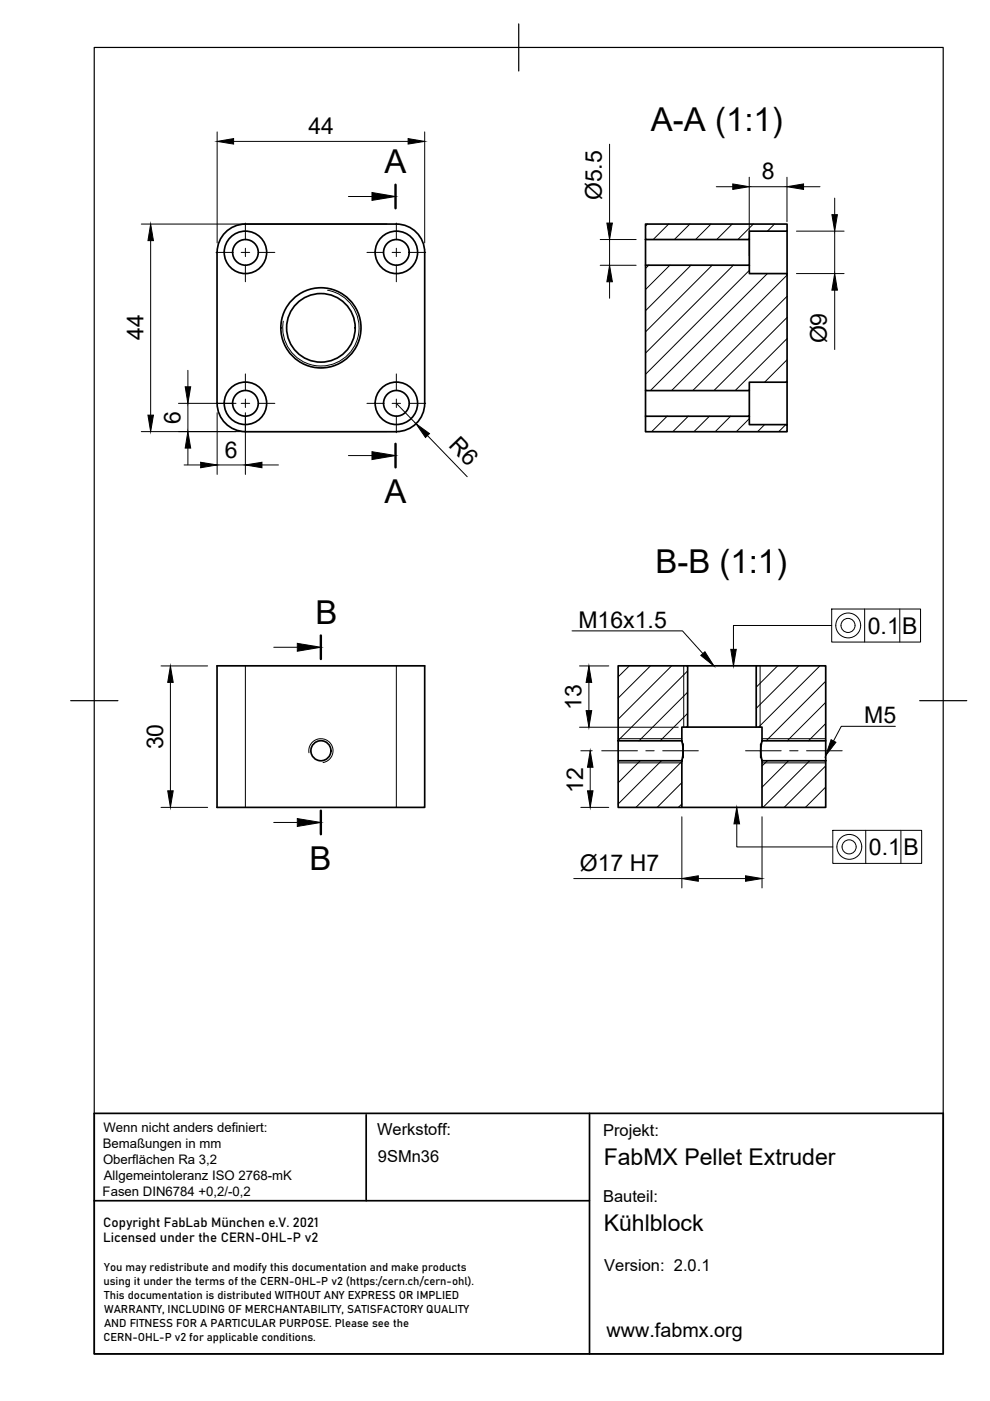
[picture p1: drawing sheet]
<svg xmlns="http://www.w3.org/2000/svg" width="210mm" height="297mm" viewBox="0 0 210 297" stroke-linecap="round" stroke-linejoin="round" font-family="sans-serif">
<!-- layer: Visible -->
<g fill="none" stroke="#000" stroke-width=".36">
<path d="M46 53.5v32M84 47.5h-32a6 6 0 0 0-6 6M84 47.5a6 6 0 0 1 6 6M90 53.5v32a6 6 0 0 1-6 6M136.9 56.2h22v1.8h8v23h-8v1.8h-22zM136.9 47.5h30v1.5h-8v1.8h-22zM136.9 50.8v5.4M158.9 50.8v5.4M166.9 49v9M46 85.5a6 6 0 0 0 6 6M52 91.5h32M136.9 82.8v5.5"/>
<path d="M158.9 82.8v5.5h-22v3.2h30v-1.5h-8v-1.7M166.9 81v9M46 141.2h44v30h-44zM131.1 141.2h14.7v13h-1.2v2.9h-13.5zM131.1 157.1v4.2M144.6 157.1l.2 2-.2 2.2M144.8 157.7v2.9M145.8 141.2h14.5M145.8 154.2h14.5M160.3 141.2h14.8v15.9h-13.5v-2.9h-1.3zM161.3 157.7v2.9M161.6 157.1l-.3 2 .3 2.2"/>
<path d="M175.1 157.1v4.2h-13.5v9.9h13.5v-9.9M131.1 161.3h13.5v9.9h-13.5zM144.6 171.2h17"/>
<circle cx="52" cy="53.5" r="2.72"/>
<circle cx="52" cy="53.5" r="4.5"/>
<circle cx="84" cy="53.5" r="2.72"/>
<circle cx="84" cy="53.5" r="4.5"/>
<circle cx="68" cy="69.5" r="7.3"/>
<circle cx="68" cy="69.5" r="8.5"/>
<circle cx="52" cy="85.5" r="2.72"/>
<circle cx="52" cy="85.5" r="4.5"/>
<circle cx="84" cy="85.5" r="2.72"/>
<circle cx="84" cy="85.5" r="4.5"/>
<circle cx="68" cy="159.2" r="2.13"/>
</g>
<!-- layer: Visible Narrow -->
<path d="M69.4 61.5a8.1 8.1 0 0 1 6.6 9.4 8.1 8.1 0 0 1-9.4 6.6 8.1 8.1 0 0 1-6.5-9.4M52 141.2v30M65.5 159.6a2.56 2.56 0 0 1 2.1-3 2.56 2.56 0 0 1 2.9 2.1 2.56 2.56 0 0 1-2 3M84 141.2v30M131.1 156.6h13.5M145 141.2v13M161.2 141.2v13M161.6 156.6h13.5M131.1 161.7h13.5M161.6 161.7h13.5" fill="none" stroke="#000" stroke-width=".21"/>
<!-- layer: Border -->
<path d="M20 10.1h180v276.9h-180zM110 5.1v10M15 148.6h10M195 148.6h10" fill="none" stroke="#000" stroke-width=".25"/>
<!-- layer: TitleBlock -->
<path d="M20 236.1h180v50.9h-180zM77.6 236.4v18.2M125 236.1v50.9M20 254.6h105" fill="none" stroke="#000" stroke-width=".36"/>
<!-- layer: Dimensions -->
<g fill="none" stroke="#000" stroke-width=".21">
<path d="M46 28v23.5M49.5 30h37M90 28v23.5M129.2 30.6v16.7M151.9 39.6h3.5M158.9 37.6v16.6M158.9 39.6h8M166.9 37.6v9.4M170.4 39.6h3.5M30 47.5h52M31.9 51v37M127.3 56.2h7.6"/>
<path d="M127.3 50.8h7.6M129.2 50.8v5.4M129.2 59.7v3.5M168.9 58h10.1M168.9 49h10.1M177 42v3.5M177 49v9M39.8 78.5v3.5M177 61.5v12.6M30 91.5h52M37.8 85.5h12.2M39 98.6h3.5"/>
<path d="M39.8 85.5v6M39.8 95v3.5M46 87.5v13.1M46 98.6h6M52 87.5v13.1M55.5 98.6h3.5M84 85.5l4.2 4.3M90.6 92.4l8.5 8.7M34.1 141.2h9.9M36.1 144.7v23M122.9 154.2h20.9M122.9 141.2h6.2"/>
<path d="M123.1 159.2h2.5M124.9 144.7v6M34.1 171.2h9.9M123.1 171.2h6M125.1 162.7v5M144.6 173.2v15.1M161.6 173.2v15.1M121.6 186.3h23M148.1 186.3h10"/>
</g>
<g fill="#000" stroke="#000" stroke-width=".21">
<path d="M46 30l3.5-.6v1.2zM86.5 29.4l3.5 .6-3.5 .6zM155.4 39l3.5 .6-3.5 .6zM166.9 39.6l3.5-.6v1.2zM31.9 47.5l.6 3.5h-1.1zM129.2 56.2l.6 3.5h-1.1zM128.7 47.3h1.1l-.6 3.5zM176.4 45.5h1.1l-.5 3.5zM177 58l.5 3.5h-1.1zM31.4 88h1.1l-.6 3.5zM39.3 82h1.1l-.6 3.5zM39.8 91.5l.6 3.5h-1.1z"/>
<path d="M42.5 98l3.5 .6-3.5 .6zM52 98.6l3.5-.6v1.2zM88.2 89.8l2.9 2.1-.9 .9zM36.1 141.2l.6 3.5h-1.1zM124.3 150.7h1.2l-.6 3.5zM124.9 141.2l.6 3.5h-1.2zM35.6 167.7h1.1l-.6 3.5zM124.6 167.7h1.1l-.6 3.5zM125.1 159.2l.6 3.5h-1.1zM144.6 186.3l3.5-.6v1.1zM158.1 185.7l3.5 .6-3.5 .5z"/>
</g>
<!-- layer: Center Lines -->
<g fill="none" stroke="#000" stroke-width=".21">
<path d="M45.8 53.5h3.6M51.1 53.5h1.8M52 47.3v3.5M52 52.6v1.8M52 56.2v3.5M54.7 53.5h3.6M77.8 53.5h3.6M83.1 53.5h1.8M84 47.3v3.5M84 52.6v1.8M84 56.2v3.5M86.7 53.5h3.6"/>
<path d="M52 79.3v3.5M84 79.3v3.5M45.8 85.5h3.6M51.1 85.5h1.8M52 84.6v1.8M52 88.2v3.5M54.7 85.5h3.6M77.8 85.5h3.6M83.1 85.5h1.8M84 84.6v1.8M84 88.2v3.5M86.7 85.5h3.6"/>
<path d="M127.6 159.2h7.5M136.9 159.2h1.8M140.5 159.2h7.6M158.1 159.2h7.5M167.4 159.2h1.8M171 159.2h7.6"/>
</g>
<!-- layer: Hatching -->
<g fill="none" stroke="#000" stroke-width=".21">
<path d="M137.3 47.5l-.4 .4M137.5 56.2l-.6 .7M141.8 47.5l-3.3 3.3M142 56.2l-5.1 5.2M146.3 47.5l-3.3 3.3M146.5 56.2l-9.6 9.7M150.7 47.5l-3.2 3.3M151 56.2l-14.1 14.2M155.2 47.5l-3.2 3.3M155.5 56.2l-18.6 18.7M158.9 57.3l-22 22.1M159.7 47.5l-3.3 3.3"/>
<path d="M162.7 58l-24.8 24.8M164.2 47.5l-1.5 1.5M166.9 58.3l-24.5 24.5M166.9 62.8l-20 20M166.9 67.3l-15.5 15.5M166.9 71.8l-11 11M166.9 76.3l-4.8 4.7M137 88.2l-.1 .1M141.5 88.2l-3.3 3.3M145.9 88.2l-3.2 3.3M150.4 88.2l-3.2 3.3M154.9 88.2l-3.2 3.3"/>
<path d="M158.9 88.8l-2.8 2.7M162.1 90l-1.5 1.5M166.6 90l-1.5 1.5M166.9 80.8l-.3 .2M133.4 141.2l-2.3 2.3M137.9 141.2l-6.8 6.8M142.4 141.2l-11.3 11.3M144.6 157l-.1 .1M145.8 142.2l-14.7 14.8M145.8 146.8l-10.3 10.3M145.8 151.2l-5.8 5.9M160.4 141.2h-.1"/>
<path d="M164.8 141.2l-4.5 4.5M169.3 141.2l-9 9M173.8 141.2l-13 13M175.1 144.4l-12.7 12.7M175.1 148.9l-8.2 8.2M175.1 153.4l-3.7 3.7M131.3 161.3l-.2 .2M135.7 161.3l-4.6 4.7M140.2 161.3l-9.1 9.2M144.6 161.4l-9.8 9.8M144.6 165.9l-5.3 5.3M144.6 170.4l-.8 .8"/>
<path d="M162.7 161.3l-1.1 1.1M167.2 161.3l-5.6 5.6M171.7 161.3l-9.9 9.9M175.1 162.4l-8.8 8.8M175.1 166.9l-4.3 4.3"/>
</g>
<!-- layer: Annotations -->
<path d="M83.9 39.2v5M83.9 94.1v5M68 134.7v5M68 171.9v5" fill="none" stroke="#000" stroke-width=".51"/>
<g fill="none" stroke="#000" stroke-width=".21">
<path d="M73.9 41.7h5M73.9 96.6h5M58 137.2h5M121.3 133.8h23.4l4.3 4.8M176.3 132.6h-20.8v5.1M176.3 129.1h18.9v7h-18.9zM183.3 129.1v7M190.8 129.1v7M189.8 154h-11.4l-1.7 3.1M58 174.4h5M156.2 174.7v4.9h20.4M176.6 176.1h18.8v7h-18.8z"/>
<path d="M183.6 176.1v7M191 176.1v7"/>
<circle cx="179.8" cy="132.6" r="1.49"/>
<circle cx="179.8" cy="132.6" r="2.64"/>
<circle cx="180" cy="179.6" r="1.49"/>
<circle cx="180.1" cy="179.6" r="2.64"/>
</g>
<path d="M78.9 40.8l5 .9-5 .8zM78.9 95.8l5 .8-5 .8zM63 136.4l5 .8-5 .9zM148.6 139l.9-.8 1.9 3zM154.9 137.7h1.2l-.6 3.5zM176.2 156.8l1 .6-2.1 2.8zM63 173.6l5 .8-5 .8zM156.2 171.2l.6 3.5h-1.2z" fill="#000" stroke="#000" stroke-width=".21"/>
<g font-size="7">
<text x="138" y="27.8">A-A (1:1)</text>
<text x="81.5" y="36.7">A</text>
<text x="81.5" y="106.6">A</text>
<text x="139" y="121.5">B-B (1:1)</text>
<text x="66.9" y="132.2">B</text>
<text x="65.6" y="184.4">B</text>
</g>
<g font-size="4.9">
<text x="65.4" y="28.5">44</text>
<text x="161.5" y="38">8</text>
<text x="127.6" y="42.5" transform="rotate(-90 127.6 42.5)">Ø5.5</text>
<text x="30.4" y="72.1" transform="rotate(-90 30.4 72.1)">44</text>
<text x="175.3" y="72.8" transform="rotate(-90 175.3 72.8)">Ø9</text>
<text x="38.3" y="89.9" transform="rotate(-90 38.3 89.9)">6</text>
<text x="95" y="94.6" transform="rotate(46 95 94.6)">R6</text>
<text x="47.7" y="97">6</text>
<text x="122.6" y="133.1">M16x1.5</text>
<text x="184" y="134.4">0.1</text>
<text x="191.3" y="134.4">B</text>
<text x="123.3" y="150.5" transform="rotate(-90 123.3 150.5)">13</text>
<text x="183.2" y="153.3">M5</text>
<text x="34.6" y="158.9" transform="rotate(-90 34.6 158.9)">30</text>
<text x="123.6" y="168" transform="rotate(-90 123.6 168)">12</text>
<text x="122.9" y="184.6">Ø17 H7</text>
<text x="184.2" y="181.3">0.1</text>
<text x="191.5" y="181.3">B</text>
<text x="128" y="247">FabMX Pellet Extruder</text>
<text x="128" y="261.1">Kühlblock</text>
</g>
<text font-size="4.2" x="128.6" y="283.4">www.fabmx.org</text>
<g font-size="3.5">
<text x="79.9" y="240.6">Werkstoff:</text>
<text x="127.9" y="240.8">Projekt:</text>
<text x="80.1" y="246.3">9SMn36</text>
<text x="127.9" y="254.9">Bauteil:</text>
<text x="128.1" y="269.5">Version: 2.0.1</text>
</g>
<g font-size="2.8">
<text x="21.8" y="243.4">Bemaßungen in mm</text>
<text x="21.9" y="240.1">Wenn nicht anders definiert:</text>
<text x="21.8" y="246.8">Oberflächen Ra 3,2</text>
<text x="22" y="250.2">Allgemeintoleranz ISO 2768-mK</text>
<text x="21.8" y="253.6">Fasen DIN6784 +0,2/-0,2</text>
<text x="21.9" y="263.4">Licensed under the CERN-OHL-P v2</text>
<text x="21.9" y="260.1">Copyright FabLab München e.V. 2021</text>
</g>
<g font-size="2.4">
<text x="22.1" y="269.4">You may redistribute and modify this documentation and make products</text>
<text x="21.9" y="272.5">using it under the terms of the CERN-OHL-P v2 (https:/cern.ch/cern-ohl).</text>
<text x="22.1" y="275.5">This documentation is distributed WITHOUT ANY EXPRESS OR IMPLIED</text>
<text x="22.1" y="281.4">AND FITNESS FOR A PARTICULAR PURPOSE. Please see the</text>
<text x="22.1" y="278.4">WARRANTY, INCLUDING OF MERCHANTABILITY, SATISFACTORY QUALITY</text>
<text x="21.9" y="284.3">CERN-OHL-P v2 for applicable conditions.</text>
</g>
</svg>
